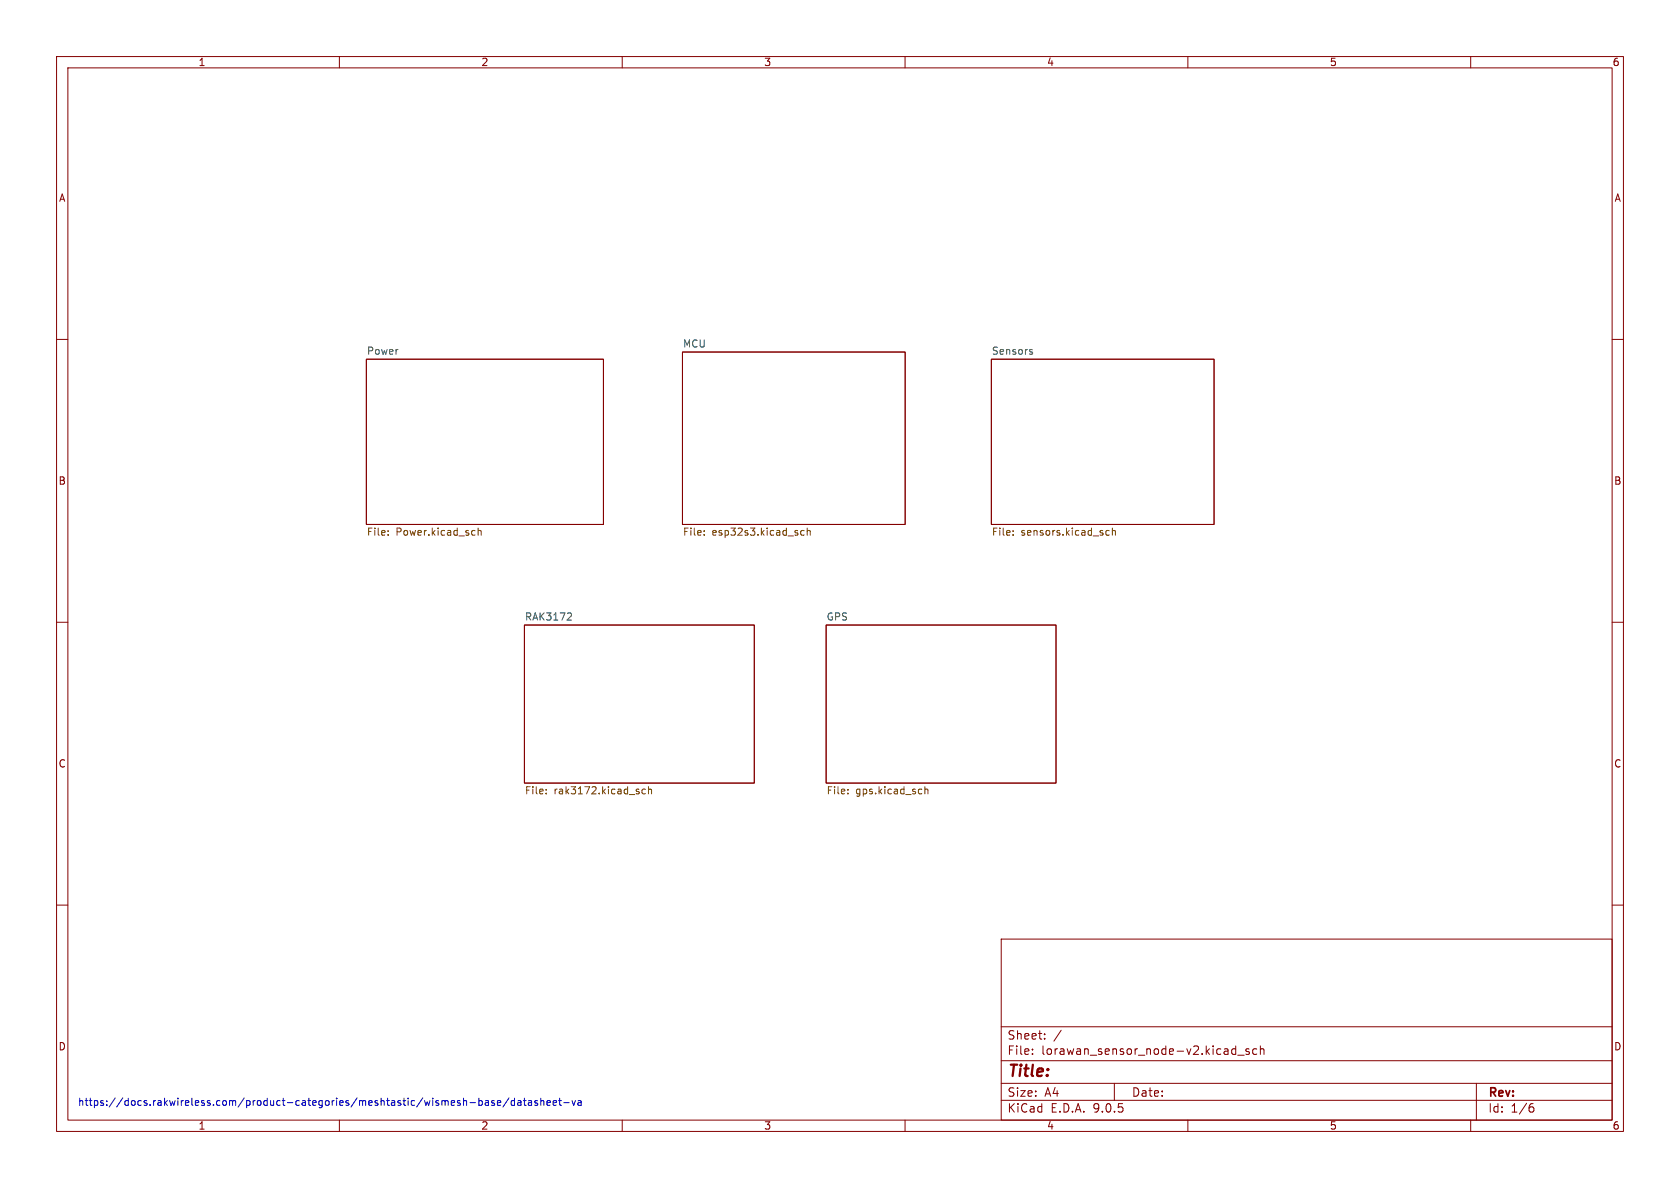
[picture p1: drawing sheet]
<svg xmlns="http://www.w3.org/2000/svg" width="297mm" height="210mm" viewBox="0 0 297 210" stroke-linecap="round" stroke-linejoin="round" font-family="sans-serif">
<g fill="none" stroke="#840000" stroke-width=".18">
<path d="M10 10h277v190h-277zM12 12h273v186h-273zM60 10v2M110 10v2M160 10v2M210 10v2M260 10v2M10 60h2M64.8 63.5h41.9v29.2h-41.9zM120.6 62.2h39.4v30.5h-39.4zM175.3 63.5h39.3v29.2h-39.3zM285 60h2"/>
<path d="M10 110h2M92.7 110.5h40.6v27.9h-40.6zM146 110.5h40.7v27.9h-40.7zM285 110h2M10 160h2M177 166h108v32h-108zM285 160h2M60 198v2M110 198v2M160 198v2M177 194.5h108M177 191.5h108"/>
<path d="M177 187.5h108M177 181.5h108M182.5 186.3v.1M182.5 185.5v.1M184.7 183.6v.1M184.7 182.8v.1M187.6 182.1l-1.3 2M197 191.5v3M210 198v2M217.9 186.3h.6M217.9 185.5h.6M218.5 184.9v1.5"/>
<path d="M218.8 186.5h1.2M220.8 185.5l-.3-.1-.3 .2 .1 .2 .5 .2v.3h-.6M222.2 185.5l-.5-.1-.2 .3v.4l.1 .2h.6M222.8 185.5l.2-.1 .4 .1 .1 .9M222.8 184.9v1.5M260 198v2M261 191.5v6.5M270.6 195.7h.4l.2 .3-.1 .5-.5 .1M271 195.1l-.4 .1"/>
</g>
<path d="M182.2 62.2l.3 .1 .1 .1-.2 .2h-.3M182.2 61.8h.3M100.8 108.3l.2 .3v.3l-.8 .7h.8" fill="none" stroke="#006464" stroke-width=".18"/>
<g fill="none" stroke="#725600" stroke-width=".18">
<path d="M68.6 94.5v.1M68.6 93.8v.2M83.9 93.8h.1M84 94.6h-.1M84.5 93.9l.2-.1h.3l.1 .8M84.5 93.3v1.3M124.5 94.5v.1M124.5 93.8v.2M142.2 93.8h-.4l-.2 .2 .1 .6h.5M142.7 93.9l.2-.1h.3v.8M142.7 93.3v1.3M179.1 94.5v.1"/>
<path d="M179.1 93.8v.2M195.5 94.4l.2 .2h.4M196.1 93.8h-.4l-.2 .2M196.6 93.9l.2-.1h.3l.1 .8M196.6 93.3v1.3M96.6 139.6v.1M114.1 139.6l-.4-.1-.2 .2 .1 .6h.5M114.6 139.6l.2-.1 .3 .1 .1 .7M114.6 139.1v1.2M149.9 139.6v.1M163.5 139.6l.2-.1 .3 .1 .1 .7M163.5 139.1v1.2"/>
<path d="M96.6 140.2v.1M149.9 140.2v.1"/>
</g>
<g fill="none" stroke="#0000c2" stroke-width=".18">
<path d="M83.1 194.9h1M84.7 194.1v1.3M84.7 194.6h.3l.3 .2-.1 .5h-.5M85.8 194.6h.5l.1 .8M86.4 194.9h-.5l-.1 .2 .1 .3 .5-.1M87.4 194.6h-.3l-.2 .1 .1 .2 .4 .1v.3h-.5M87.9 195l.6-.1v-.3h-.4l-.2 .1 .1 .6h.5M90 194.1l-1.1 1.6M91 194.6h-.4l-.2 .2 .1 .5h.5M91 194.1v1.3M91.6 194.6h.4l.1 .8M92.1 194.9h-.4l-.2 .2 .2 .3 .4-.1"/>
<path d="M92.5 194.6h.5M92.7 194.1v1.1l.3 .2M93.4 194.6h.5l.1 .8M94 194.9h-.4l-.2 .2 .2 .3 .4-.1M95 194.6h-.3l-.2 .1 .1 .2 .4 .1v.3h-.5M95.6 194.7l.2-.1h.3l.1 .8M95.6 194.1v1.3M96.7 195l.6-.1-.1-.3h-.3l-.2 .1 .1 .6h.4M97.8 195l.6-.1-.1-.3h-.3l-.2 .1 .1 .6h.4M98.8 194.6h.4M98.9 194.1v1.1l.3 .2M99.7 194.9h.9"/>
<path d="M101.1 194.6l.3 .8 .3-.8M102.2 194.6h.5v.8M102.7 194.9h-.4l-.2 .2 .2 .3 .4-.1"/>
</g>
<text font-size="2.8" fill="#840000" x="178" y="190.9">Title:</text>
<g font-size="2.1" fill="#840000">
<text x="178" y="184">Sheet:</text>
<text x="178" y="186.7">File:</text>
<text x="184.1" y="186.7">lorawan_sensor_node-v2.kicad_sch</text>
<text x="178" y="196.9">KiCad</text>
<text x="178" y="194.1">Size:</text>
<text x="184.7" y="194.1">A4</text>
<text x="185.7" y="196.9">E.D.A.</text>
<text x="193.3" y="196.9">9.0.5</text>
<text x="200" y="194.1">Date:</text>
<text x="263" y="194.3">Rev:</text>
<text x="263" y="196.9">Id:</text>
<text x="267.1" y="196.9">1/6</text>
</g>
<g font-size="1.8" fill="#840000">
<text x="35" y="11.9">1</text>
<text x="85" y="11.9">2</text>
<text x="135" y="11.9">3</text>
<text x="185" y="11.9">4</text>
<text x="235" y="11.9">5</text>
<text x="285" y="11.9">6</text>
<text x="10.3" y="35.9">A</text>
<text x="285.3" y="35.9">A</text>
<text x="10.3" y="85.9">B</text>
<text x="285.3" y="85.9">B</text>
<text x="10.3" y="135.9">C</text>
<text x="285.3" y="135.9">C</text>
<text x="10.3" y="185.9">D</text>
<text x="285.3" y="185.9">D</text>
<text x="35" y="199.9">1</text>
<text x="85" y="199.9">2</text>
<text x="135" y="199.9">3</text>
<text x="185" y="199.9">4</text>
<text x="235" y="199.9">5</text>
<text x="285" y="199.9">6</text>
</g>
<g font-size="1.8" fill="#006464">
<text x="64.8" y="62.8">Power</text>
<text x="120.6" y="61.5">MCU</text>
<text x="175.3" y="62.8">Sensors</text>
<text x="92.7" y="109.8">RAK3172</text>
<text x="146" y="109.8">GPS</text>
</g>
<g font-size="1.8" fill="#725600">
<text x="64.8" y="95">File:</text>
<text x="70" y="95">Power.kicad_sch</text>
<text x="120.6" y="95">File:</text>
<text x="125.9" y="95">esp32s3.kicad_sch</text>
<text x="175.3" y="95">File:</text>
<text x="180.5" y="95">sensors.kicad_sch</text>
<text x="92.7" y="140.7">File:</text>
<text x="97.9" y="140.7">rak3172.kicad_sch</text>
<text x="146" y="140.7">File:</text>
<text x="151.3" y="140.7">gps.kicad_sch</text>
</g>
<text font-size="1.8" fill="#0000c2" x="13.7" y="195.7">https://docs.rakwireless.com/product-categories/meshtastic/wismesh-base/datasheet-va</text>
</svg>
